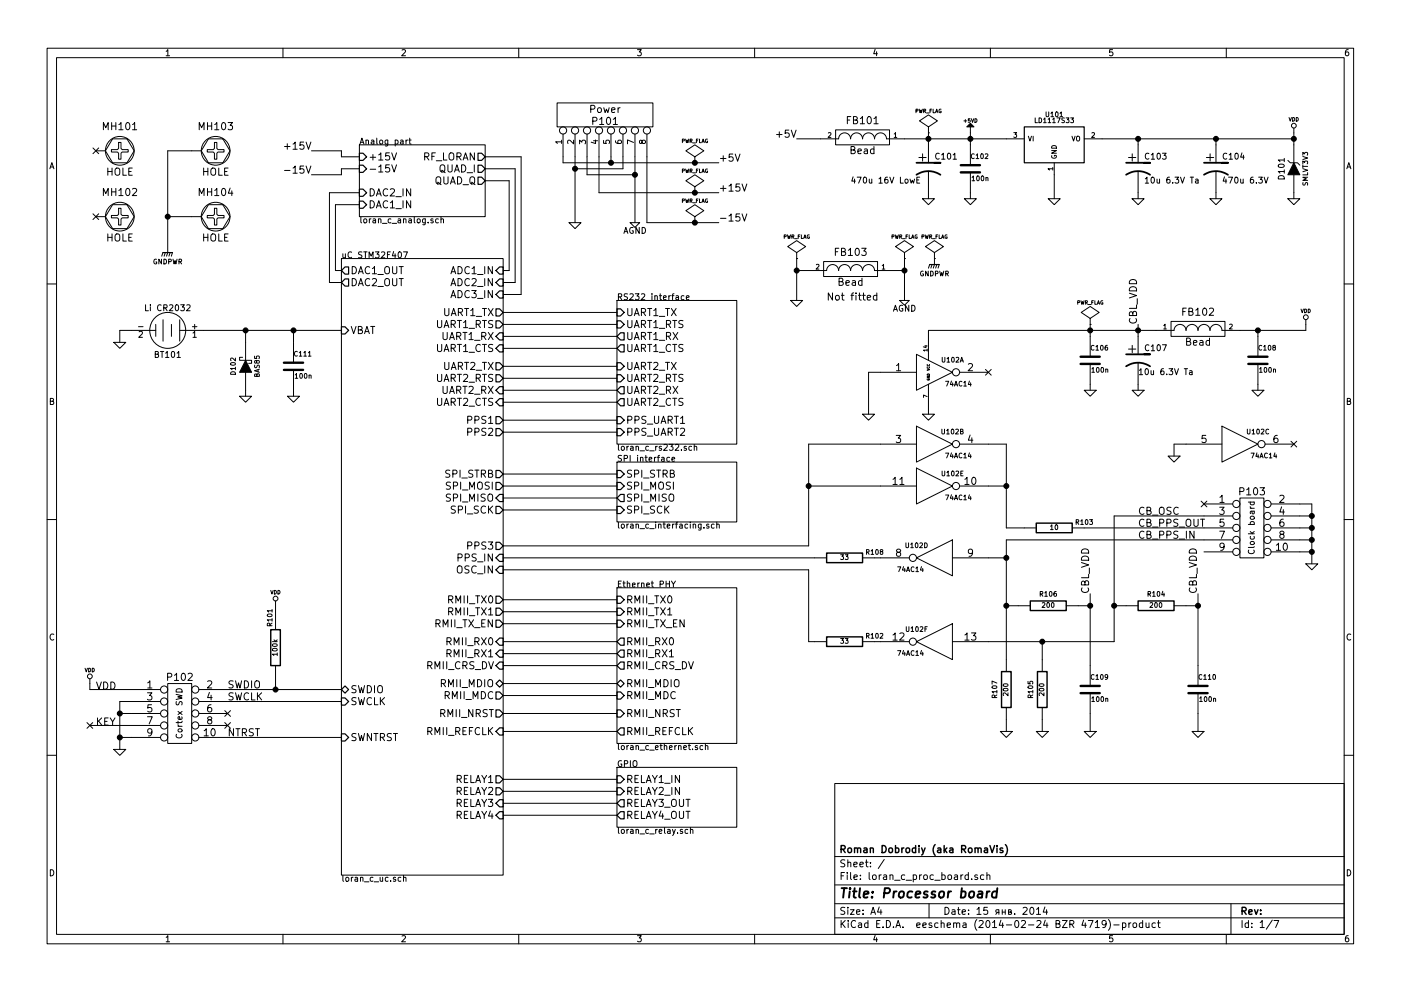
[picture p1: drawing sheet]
EESchema Schematic File Version 2
LIBS:74xx_seppower
LIBS:power
LIBS:device
LIBS:transistors
LIBS:conn
LIBS:linear
LIBS:regul
LIBS:cmos4000
LIBS:adc-dac
LIBS:memory
LIBS:xilinx
LIBS:special
LIBS:microcontrollers
LIBS:dsp
LIBS:microchip
LIBS:analog_switches
LIBS:motorola
LIBS:texas
LIBS:intel
LIBS:audio
LIBS:interface
LIBS:digital-audio
LIBS:philips
LIBS:display
LIBS:cypress
LIBS:siliconi
LIBS:opto
LIBS:atmel
LIBS:contrib
LIBS:valves
LIBS:stm32
LIBS:lan8720
LIBS:hole
LIBS:ts8121
LIBS:74xgxx
LIBS:ac-dc
LIBS:brooktre
LIBS:cmos_ieee
LIBS:dc-dc
LIBS:elec-unifil
LIBS:ftdi
LIBS:gennum
LIBS:graphic
LIBS:hc11
LIBS:logo
LIBS:microchip1
LIBS:microchip_pic10mcu
LIBS:microchip_pic12mcu
LIBS:microchip_pic16mcu
LIBS:msp430
LIBS:nxp_armmcu
LIBS:powerint
LIBS:pspice
LIBS:references
LIBS:relays
LIBS:rfcom
LIBS:sensors
LIBS:stm8
LIBS:supertex
LIBS:transf
LIBS:video
LIBS:led_holder
LIBS:crystal_shielded
LIBS:conn_2s
LIBS:loran_c_proc_board-cache
EELAYER 24 0
EELAYER END
$Descr A4 11693 8268
encoding utf-8
Sheet 1 7
Title "Processor board"
Date "15 янв. 2014"
Rev ""
Comp "Roman Dobrodiy (aka RomaVis)"
Comment1 ""
Comment2 ""
Comment3 ""
Comment4 ""
$EndDescr
$Sheet
S 5150 4900 1000 1300
U 52DB7EB9
F0 "Ethernet PHY" 50
F1 "loran_c_ethernet.sch" 50
F2 "RMII_TX0" I L 5150 5000 60 
F3 "RMII_TX1" I L 5150 5100 60 
F4 "RMII_TX_EN" I L 5150 5200 60 
F5 "RMII_RX0" O L 5150 5350 60 
F6 "RMII_RX1" O L 5150 5450 60 
F7 "RMII_CRS_DV" O L 5150 5550 60 
F8 "RMII_MDIO" B L 5150 5700 60 
F9 "RMII_MDC" I L 5150 5800 60 
F10 "RMII_NRST" I L 5150 5950 60 
F11 "RMII_REFCLK" O L 5150 6100 60 
$EndSheet
$Sheet
S 5150 2500 1000 1200
U 52DB9C78
F0 "RS232 interface" 50
F1 "loran_c_rs232.sch" 50
F2 "UART1_TX" I L 5150 2600 60 
F3 "UART1_RTS" I L 5150 2700 60 
F4 "UART1_RX" O L 5150 2800 60 
F5 "UART1_CTS" O L 5150 2900 60 
F6 "PPS_UART1" I L 5150 3500 60 
F7 "PPS_UART2" I L 5150 3600 60 
F8 "UART2_TX" I L 5150 3050 60 
F9 "UART2_RTS" I L 5150 3150 60 
F10 "UART2_RX" O L 5150 3250 60 
F11 "UART2_CTS" O L 5150 3350 60 
$EndSheet
$Sheet
S 5150 3850 1000 500 
U 52DAFA41
F0 "SPI interface" 50
F1 "loran_c_interfacing.sch" 50
F2 "SPI_MOSI" I L 5150 4050 60 
F3 "SPI_STRB" I L 5150 3950 60 
F4 "SPI_SCK" I L 5150 4250 60 
F5 "SPI_MISO" O L 5150 4150 60 
$EndSheet
$Sheet
S 5150 6400 1000 500 
U 52DF2AF5
F0 "GPIO" 50
F1 "loran_c_relay.sch" 50
F2 "RELAY1_IN" I L 5150 6500 60 
F3 "RELAY2_IN" I L 5150 6600 60 
F4 "RELAY3_OUT" O L 5150 6700 60 
F5 "RELAY4_OUT" O L 5150 6800 60 
$EndSheet
$Sheet
S 3000 1200 1050 600 
U 52E30A6A
F0 "Analog part" 50
F1 "loran_c_analog.sch" 50
F2 "+15V" I L 3000 1300 60 
F3 "-15V" I L 3000 1400 60 
F4 "RF_LORAN" O R 4050 1300 60 
F5 "DAC1_IN" I L 3000 1700 60 
F6 "DAC2_IN" I L 3000 1600 60 
F7 "QUAD_I" O R 4050 1400 60 
F8 "QUAD_Q" O R 4050 1500 60 
$EndSheet
$Sheet
S 2850 2150 1350 5150
U 52D5DBDC
F0 "uC STM32F407" 50
F1 "loran_c_uc.sch" 50
F2 "OSC_IN" I R 4200 4750 60 
F3 "VBAT" I L 2850 2750 60 
F4 "DAC1_OUT" O L 2850 2250 60 
F5 "DAC2_OUT" O L 2850 2350 60 
F6 "ADC1_IN" I R 4200 2250 60 
F7 "ADC2_IN" I R 4200 2350 60 
F8 "RELAY1" O R 4200 6500 60 
F9 "RELAY2" O R 4200 6600 60 
F10 "RELAY3" I R 4200 6700 60 
F11 "RELAY4" I R 4200 6800 60 
F12 "SPI_STRB" O R 4200 3950 60 
F13 "SPI_MOSI" O R 4200 4050 60 
F14 "SPI_MISO" I R 4200 4150 60 
F15 "SPI_SCK" O R 4200 4250 60 
F16 "PPS1" O R 4200 3500 60 
F17 "PPS2" O R 4200 3600 60 
F18 "PPS3" O R 4200 4550 60 
F19 "UART2_CTS" I R 4200 3350 60 
F20 "UART2_RTS" O R 4200 3150 60 
F21 "UART2_RX" I R 4200 3250 60 
F22 "UART2_TX" O R 4200 3050 60 
F23 "RMII_TX0" O R 4200 5000 60 
F24 "RMII_TX1" O R 4200 5100 60 
F25 "RMII_TX_EN" O R 4200 5200 60 
F26 "RMII_RX0" I R 4200 5350 60 
F27 "RMII_RX1" I R 4200 5450 60 
F28 "RMII_CRS_DV" I R 4200 5550 60 
F29 "RMII_REFCLK" I R 4200 6100 60 
F30 "RMII_NRST" O R 4200 5950 60 
F31 "RMII_MDIO" B R 4200 5700 60 
F32 "RMII_MDC" O R 4200 5800 60 
F33 "UART1_TX" O R 4200 2600 60 
F34 "UART1_RX" I R 4200 2800 60 
F35 "UART1_CTS" I R 4200 2900 60 
F36 "UART1_RTS" O R 4200 2700 60 
F37 "SWCLK" I L 2850 5850 60 
F38 "SWDIO" B L 2850 5750 60 
F39 "SWNTRST" I L 2850 6150 60 
F40 "ADC3_IN" I R 4200 2450 60 
F41 "PPS_IN" I R 4200 4650 60 
$EndSheet
$Comp
L CONN_5X2 P103
U 1 1
P 10450 4400
F 0 "P103" H 10450 4700 60  0000 C CNN
F 1 "Clock board" V 10450 4400 50  0000 C CNN
F 2 "w_conn_strip:vasch_strip_5x2" H 10450 4400 60  0001 C CNN
F 3 "" H 10450 4400 60  0000 C CNN
	1    10450 4400
	1    0    0    -1  
$EndComp
$Comp
L GND #PWR01
U 1 1
P 10950 4700
F 0 "#PWR01" H 10950 4700 30  0001 C CNN
F 1 "GND" H 10950 4630 30  0001 C CNN
F 2 "" H 10950 4700 60  0000 C CNN
F 3 "" H 10950 4700 60  0000 C CNN
	1    10950 4700
	1    0    0    -1  
$EndComp
NoConn ~ 10050 4200
Text Label 9500 4300 0    60   ~ 0
CB_OSC
Text Label 9500 4500 0    60   ~ 0
CB_PPS_IN
Text Label 9500 4400 0    60   ~ 0
CB_PPS_OUT
$Comp
L R R106
U 1 1
P 8750 5050
F 0 "R106" V 8850 5050 40  0000 C CNN
F 1 "200" V 8757 5051 40  0000 C CNN
F 2 "w_smd_resistors:r_1206" V 8680 5050 30  0001 C CNN
F 3 "" H 8750 5050 30  0000 C CNN
	1    8750 5050
	0    -1   -1   0   
$EndComp
$Comp
L R R107
U 1 1
P 8400 5750
F 0 "R107" V 8500 5750 40  0000 C CNN
F 1 "200" V 8407 5751 40  0000 C CNN
F 2 "w_smd_resistors:r_1206" V 8330 5750 30  0001 C CNN
F 3 "" H 8400 5750 30  0000 C CNN
	1    8400 5750
	-1   0    0    1   
$EndComp
$Comp
L C C108
U 1 1
P 10500 3000
F 0 "C108" H 10500 3100 40  0000 L CNN
F 1 "100n" H 10506 2915 40  0000 L CNN
F 2 "w_smd_capacitors:c_1206" H 10538 2850 30  0001 C CNN
F 3 "" H 10500 3000 60  0000 C CNN
	1    10500 3000
	1    0    0    -1  
$EndComp
$Comp
L R R103
U 1 1
P 8800 4400
F 0 "R103" V 8850 4150 40  0000 C CNN
F 1 "10" V 8807 4401 40  0000 C CNN
F 2 "w_smd_resistors:r_1206" V 8730 4400 30  0001 C CNN
F 3 "" H 8800 4400 30  0000 C CNN
	1    8800 4400
	0    -1   -1   0   
$EndComp
$Comp
L R R104
U 1 1
P 9650 5050
F 0 "R104" V 9750 5050 40  0000 C CNN
F 1 "200" V 9657 5051 40  0000 C CNN
F 2 "w_smd_resistors:r_1206" V 9580 5050 30  0001 C CNN
F 3 "" H 9650 5050 30  0000 C CNN
	1    9650 5050
	0    -1   -1   0   
$EndComp
$Comp
L R R105
U 1 1
P 8700 5750
F 0 "R105" V 8800 5750 40  0000 C CNN
F 1 "200" V 8707 5751 40  0000 C CNN
F 2 "w_smd_resistors:r_1206" V 8630 5750 30  0001 C CNN
F 3 "" H 8700 5750 30  0000 C CNN
	1    8700 5750
	-1   0    0    1   
$EndComp
$Comp
L 74HC14 U102
U 1 1
P 7800 3100
F 0 "U102" H 7950 3200 40  0000 C CNN
F 1 "74AC14" H 8000 3000 40  0000 C CNN
F 2 "w_smd_dil:so-14" H 7800 3100 60  0001 C CNN
F 3 "" H 7800 3100 60  0000 C CNN
	1    7800 3100
	1    0    0    -1  
$EndComp
$Comp
L 74HC14 U102
U 6 1
P 7800 5350
F 0 "U102" H 7950 5450 40  0000 C CNN
F 1 "74AC14" H 8000 5250 40  0000 C CNN
F 2 "w_smd_dil:so-14" H 7800 5350 60  0001 C CNN
F 3 "" H 7800 5350 60  0000 C CNN
	6    7800 5350
	-1   0    0    -1  
$EndComp
$Comp
L GND #PWR02
U 1 1
P 7750 3450
F 0 "#PWR02" H 7750 3450 30  0001 C CNN
F 1 "GND" H 7750 3380 30  0001 C CNN
F 2 "" H 7750 3450 60  0000 C CNN
F 3 "" H 7750 3450 60  0000 C CNN
	1    7750 3450
	1    0    0    -1  
$EndComp
$Comp
L 74HC14 U102
U 2 1
P 7800 3700
F 0 "U102" H 7950 3800 40  0000 C CNN
F 1 "74AC14" H 8000 3600 40  0000 C CNN
F 2 "w_smd_dil:so-14" H 7800 3700 60  0001 C CNN
F 3 "" H 7800 3700 60  0000 C CNN
	2    7800 3700
	1    0    0    -1  
$EndComp
$Comp
L 74HC14 U102
U 5 1
P 7800 4050
F 0 "U102" H 7950 4150 40  0000 C CNN
F 1 "74AC14" H 8000 3950 40  0000 C CNN
F 2 "w_smd_dil:so-14" H 7800 4050 60  0001 C CNN
F 3 "" H 7800 4050 60  0000 C CNN
	5    7800 4050
	1    0    0    -1  
$EndComp
$Comp
L 74HC14 U102
U 3 1
P 10350 3700
F 0 "U102" H 10500 3800 40  0000 C CNN
F 1 "74AC14" H 10550 3600 40  0000 C CNN
F 2 "w_smd_dil:so-14" H 10350 3700 60  0001 C CNN
F 3 "" H 10350 3700 60  0000 C CNN
	3    10350 3700
	1    0    0    -1  
$EndComp
$Comp
L 74HC14 U102
U 4 1
P 7800 4650
F 0 "U102" H 7950 4750 40  0000 C CNN
F 1 "74AC14" H 8000 4550 40  0000 C CNN
F 2 "w_smd_dil:so-14" H 7800 4650 60  0001 C CNN
F 3 "" H 7800 4650 60  0000 C CNN
	4    7800 4650
	-1   0    0    -1  
$EndComp
$Comp
L VDD #PWR03
U 1 1
P 10900 2700
F 0 "#PWR03" H 10900 2800 30  0001 C CNN
F 1 "VDD" H 10900 2810 30  0000 C CNN
F 2 "" H 10900 2700 60  0000 C CNN
F 3 "" H 10900 2700 60  0000 C CNN
	1    10900 2700
	-1   0    0    -1  
$EndComp
$Comp
L C C109
U 1 1
P 9100 5750
F 0 "C109" H 9100 5850 40  0000 L CNN
F 1 "100n" H 9106 5665 40  0000 L CNN
F 2 "w_smd_capacitors:c_1206" H 9138 5600 30  0001 C CNN
F 3 "" H 9100 5750 60  0000 C CNN
	1    9100 5750
	1    0    0    -1  
$EndComp
$Comp
L FILTER FB102
U 1 1
P 10000 2750
F 0 "FB102" H 10000 2900 60  0000 C CNN
F 1 "Bead" H 10000 2650 60  0000 C CNN
F 2 "w_pth_resistors:rc07_vert" H 10000 2750 60  0001 C CNN
F 3 "" H 10000 2750 60  0000 C CNN
	1    10000 2750
	1    0    0    -1  
$EndComp
$Comp
L C C106
U 1 1
P 9100 3000
F 0 "C106" H 9100 3100 40  0000 L CNN
F 1 "100n" H 9106 2915 40  0000 L CNN
F 2 "w_smd_capacitors:c_1206" H 9138 2850 30  0001 C CNN
F 3 "" H 9100 3000 60  0000 C CNN
	1    9100 3000
	1    0    0    -1  
$EndComp
$Comp
L GND #PWR04
U 1 1
P 9500 3250
F 0 "#PWR04" H 9500 3250 30  0001 C CNN
F 1 "GND" H 9500 3180 30  0001 C CNN
F 2 "" H 9500 3250 60  0000 C CNN
F 3 "" H 9500 3250 60  0000 C CNN
	1    9500 3250
	-1   0    0    -1  
$EndComp
$Comp
L CP1 C107
U 1 1
P 9500 3000
F 0 "C107" H 9550 3100 50  0000 L CNN
F 1 "10u 6.3V Ta" H 9500 2900 50  0000 L CNN
F 2 "w_smd_capacitors:c_tant_B" H 9500 3000 60  0001 C CNN
F 3 "" H 9500 3000 60  0000 C CNN
	1    9500 3000
	1    0    0    -1  
$EndComp
$Comp
L GND #PWR05
U 1 1
P 9100 3250
F 0 "#PWR05" H 9100 3250 30  0001 C CNN
F 1 "GND" H 9100 3180 30  0001 C CNN
F 2 "" H 9100 3250 60  0000 C CNN
F 3 "" H 9100 3250 60  0000 C CNN
	1    9100 3250
	-1   0    0    -1  
$EndComp
$Comp
L GND #PWR06
U 1 1
P 10500 3250
F 0 "#PWR06" H 10500 3250 30  0001 C CNN
F 1 "GND" H 10500 3180 30  0001 C CNN
F 2 "" H 10500 3250 60  0000 C CNN
F 3 "" H 10500 3250 60  0000 C CNN
	1    10500 3250
	-1   0    0    -1  
$EndComp
$Comp
L CONN_5X2 P102
U 1 1
P 1500 5950
F 0 "P102" H 1500 6250 60  0000 C CNN
F 1 "Cortex SWD" V 1500 5950 50  0000 C CNN
F 2 "w_conn_strip:vasch_strip_5x2" H 1500 5950 60  0001 C CNN
F 3 "" H 1500 5950 60  0000 C CNN
	1    1500 5950
	1    0    0    -1  
$EndComp
$Comp
L GND #PWR07
U 1 1
P 1000 6250
F 0 "#PWR07" H 1000 6250 30  0001 C CNN
F 1 "GND" H 1000 6180 30  0001 C CNN
F 2 "" H 1000 6250 60  0000 C CNN
F 3 "" H 1000 6250 60  0000 C CNN
	1    1000 6250
	1    0    0    -1  
$EndComp
NoConn ~ 750  6050
Text Notes 800  6050 0    60   ~ 0
KEY
Text Notes 800  5750 0    60   ~ 0
VDD
NoConn ~ 1900 5950
NoConn ~ 1900 6050
$Comp
L VDD #PWR08
U 1 1
P 750 5700
F 0 "#PWR08" H 750 5800 30  0001 C CNN
F 1 "VDD" H 750 5810 30  0000 C CNN
F 2 "" H 750 5700 60  0000 C CNN
F 3 "" H 750 5700 60  0000 C CNN
	1    750  5700
	1    0    0    -1  
$EndComp
Text Label 1900 5750 0    60   ~ 0
SWDIO
Text Label 1900 5850 0    60   ~ 0
SWCLK
Text Label 1900 6150 0    60   ~ 0
NTRST
$Comp
L NCP1117ST33T3G U101
U 1 1
P 8800 1200
F 0 "U101" H 8800 1450 40  0000 C CNN
F 1 "LD1117S33" H 8800 1400 40  0000 C CNN
F 2 "Transistors_TO-220:TO-220_Neutral123_Vertical" H 8800 1200 60  0001 C CNN
F 3 "" H 8800 1200 60  0000 C CNN
	1    8800 1200
	1    0    0    -1  
$EndComp
$Comp
L GND #PWR09
U 1 1
P 8800 1650
F 0 "#PWR09" H 8800 1650 30  0001 C CNN
F 1 "GND" H 8800 1580 30  0001 C CNN
F 2 "" H 8800 1650 60  0000 C CNN
F 3 "" H 8800 1650 60  0000 C CNN
	1    8800 1650
	1    0    0    -1  
$EndComp
$Comp
L GND #PWR010
U 1 1
P 4800 1850
F 0 "#PWR010" H 4800 1850 30  0001 C CNN
F 1 "GND" H 4800 1780 30  0001 C CNN
F 2 "" H 4800 1850 60  0000 C CNN
F 3 "" H 4800 1850 60  0000 C CNN
	1    4800 1850
	1    0    0    -1  
$EndComp
$Comp
L AGND #PWR011
U 1 1
P 5300 1850
F 0 "#PWR011" H 5300 1850 40  0001 C CNN
F 1 "AGND" H 5300 1780 50  0000 C CNN
F 2 "" H 5300 1850 60  0000 C CNN
F 3 "" H 5300 1850 60  0000 C CNN
	1    5300 1850
	1    0    0    -1  
$EndComp
Text Label 6000 1850 0    60   ~ 0
-15V
Text Label 6000 1600 0    60   ~ 0
+15V
$Comp
L PWR_FLAG #FLG012
U 1 1
P 5800 1600
F 0 "#FLG012" H 5800 1695 30  0001 C CNN
F 1 "PWR_FLAG" H 5800 1780 30  0000 C CNN
F 2 "" H 5800 1600 60  0000 C CNN
F 3 "" H 5800 1600 60  0000 C CNN
	1    5800 1600
	1    0    0    -1  
$EndComp
$Comp
L PWR_FLAG #FLG013
U 1 1
P 5800 1850
F 0 "#FLG013" H 5800 1945 30  0001 C CNN
F 1 "PWR_FLAG" H 5800 2030 30  0000 C CNN
F 2 "" H 5800 1850 60  0000 C CNN
F 3 "" H 5800 1850 60  0000 C CNN
	1    5800 1850
	1    0    0    -1  
$EndComp
$Comp
L +5VD #PWR014
U 1 1
P 8100 1100
F 0 "#PWR014" H 8100 1050 20  0001 C CNN
F 1 "+5VD" H 8100 1200 30  0000 C CNN
F 2 "" H 8100 1100 60  0000 C CNN
F 3 "" H 8100 1100 60  0000 C CNN
	1    8100 1100
	1    0    0    -1  
$EndComp
Text Label 6000 1350 0    60   ~ 0
+5V
$Comp
L PWR_FLAG #FLG015
U 1 1
P 5800 1350
F 0 "#FLG015" H 5800 1445 30  0001 C CNN
F 1 "PWR_FLAG" H 5800 1530 30  0000 C CNN
F 2 "" H 5800 1350 60  0000 C CNN
F 3 "" H 5800 1350 60  0000 C CNN
	1    5800 1350
	1    0    0    -1  
$EndComp
$Comp
L FILTER FB101
U 1 1
P 7200 1150
F 0 "FB101" H 7200 1300 60  0000 C CNN
F 1 "Bead" H 7200 1050 60  0000 C CNN
F 2 "w_pth_resistors:RC07" H 7200 1150 60  0001 C CNN
F 3 "" H 7200 1150 60  0000 C CNN
	1    7200 1150
	-1   0    0    -1  
$EndComp
$Comp
L C C102
U 1 1
P 8100 1400
F 0 "C102" H 8100 1500 40  0000 L CNN
F 1 "100n" H 8106 1315 40  0000 L CNN
F 2 "w_smd_capacitors:c_1206" H 8138 1250 30  0001 C CNN
F 3 "" H 8100 1400 60  0000 C CNN
	1    8100 1400
	1    0    0    -1  
$EndComp
$Comp
L CP1 C101
U 1 1
P 7750 1400
F 0 "C101" H 7800 1500 50  0000 L CNN
F 1 "470u 16V LowE" H 7100 1300 50  0000 L CNN
F 2 "w_pth_capacitors:CP_10x12.5mm" H 7750 1400 60  0001 C CNN
F 3 "" H 7750 1400 60  0000 C CNN
	1    7750 1400
	1    0    0    -1  
$EndComp
$Comp
L GND #PWR016
U 1 1
P 7750 1650
F 0 "#PWR016" H 7750 1650 30  0001 C CNN
F 1 "GND" H 7750 1580 30  0001 C CNN
F 2 "" H 7750 1650 60  0000 C CNN
F 3 "" H 7750 1650 60  0000 C CNN
	1    7750 1650
	1    0    0    -1  
$EndComp
$Comp
L GND #PWR017
U 1 1
P 8100 1650
F 0 "#PWR017" H 8100 1650 30  0001 C CNN
F 1 "GND" H 8100 1580 30  0001 C CNN
F 2 "" H 8100 1650 60  0000 C CNN
F 3 "" H 8100 1650 60  0000 C CNN
	1    8100 1650
	1    0    0    -1  
$EndComp
$Comp
L PWR_FLAG #FLG018
U 1 1
P 7750 1100
F 0 "#FLG018" H 7750 1195 30  0001 C CNN
F 1 "PWR_FLAG" H 7750 1280 30  0000 C CNN
F 2 "" H 7750 1100 60  0000 C CNN
F 3 "" H 7750 1100 60  0000 C CNN
	1    7750 1100
	1    0    0    -1  
$EndComp
Text Label 6650 1150 2    60   ~ 0
+5V
$Comp
L CP1 C103
U 1 1
P 9500 1400
F 0 "C103" H 9550 1500 50  0000 L CNN
F 1 "10u 6.3V Ta" H 9550 1300 50  0000 L CNN
F 2 "w_smd_capacitors:c_tant_B" H 9500 1400 60  0001 C CNN
F 3 "" H 9500 1400 60  0000 C CNN
	1    9500 1400
	1    0    0    -1  
$EndComp
$Comp
L ZENER D101
U 1 1
P 10800 1400
F 0 "D101" H 10800 1500 50  0000 C CNN
F 1 "SMLVT3V3" H 10800 1300 40  0000 C CNN
F 2 "w_smd_diode:do214aa" H 10800 1400 60  0001 C CNN
F 3 "" H 10800 1400 60  0000 C CNN
	1    10800 1400
	0    -1   -1   0   
$EndComp
$Comp
L GND #PWR019
U 1 1
P 9500 1650
F 0 "#PWR019" H 9500 1650 30  0001 C CNN
F 1 "GND" H 9500 1580 30  0001 C CNN
F 2 "" H 9500 1650 60  0000 C CNN
F 3 "" H 9500 1650 60  0000 C CNN
	1    9500 1650
	1    0    0    -1  
$EndComp
$Comp
L GND #PWR020
U 1 1
P 10800 1650
F 0 "#PWR020" H 10800 1650 30  0001 C CNN
F 1 "GND" H 10800 1580 30  0001 C CNN
F 2 "" H 10800 1650 60  0000 C CNN
F 3 "" H 10800 1650 60  0000 C CNN
	1    10800 1650
	1    0    0    -1  
$EndComp
$Comp
L VDD #PWR021
U 1 1
P 10800 1100
F 0 "#PWR021" H 10800 1200 30  0001 C CNN
F 1 "VDD" H 10800 1210 30  0000 C CNN
F 2 "" H 10800 1100 60  0000 C CNN
F 3 "" H 10800 1100 60  0000 C CNN
	1    10800 1100
	1    0    0    -1  
$EndComp
$Comp
L CP1 C104
U 1 1
P 10150 1400
F 0 "C104" H 10200 1500 50  0000 L CNN
F 1 "470u 6.3V" H 10200 1300 50  0000 L CNN
F 2 "w_pth_capacitors:CP_6.3x11mm" H 10150 1400 60  0001 C CNN
F 3 "" H 10150 1400 60  0000 C CNN
	1    10150 1400
	1    0    0    -1  
$EndComp
$Comp
L GND #PWR022
U 1 1
P 10150 1650
F 0 "#PWR022" H 10150 1650 30  0001 C CNN
F 1 "GND" H 10150 1580 30  0001 C CNN
F 2 "" H 10150 1650 60  0000 C CNN
F 3 "" H 10150 1650 60  0000 C CNN
	1    10150 1650
	1    0    0    -1  
$EndComp
$Comp
L BATTERY BT101
U 1 1
P 1400 2750
F 0 "BT101" H 1400 2950 50  0000 C CNN
F 1 "Li CR2032" H 1400 2560 50  0000 C CNN
F 2 "battery-hold:bh840" H 1400 2750 60  0001 C CNN
F 3 "" H 1400 2750 60  0000 C CNN
	1    1400 2750
	-1   0    0    1   
$EndComp
$Comp
L GND #PWR023
U 1 1
P 1000 2850
F 0 "#PWR023" H 1000 2850 30  0001 C CNN
F 1 "GND" H 1000 2780 30  0001 C CNN
F 2 "" H 1000 2850 60  0000 C CNN
F 3 "" H 1000 2850 60  0000 C CNN
	1    1000 2850
	1    0    0    -1  
$EndComp
Text Label 2600 1250 2    60   ~ 0
+15V
Text Label 2600 1450 2    60   ~ 0
-15V
$Comp
L R R102
U 1 1
P 7050 5350
F 0 "R102" V 7100 5100 40  0000 C CNN
F 1 "33" V 7057 5351 40  0000 C CNN
F 2 "w_smd_resistors:r_1206" V 6980 5350 30  0001 C CNN
F 3 "" H 7050 5350 30  0000 C CNN
	1    7050 5350
	0    -1   -1   0   
$EndComp
$Comp
L R R101
U 1 1
P 2300 5400
F 0 "R101" V 2350 5150 40  0000 C CNN
F 1 "100k" V 2307 5401 40  0000 C CNN
F 2 "w_smd_resistors:r_1206" V 2230 5400 30  0001 C CNN
F 3 "" H 2300 5400 30  0000 C CNN
	1    2300 5400
	-1   0    0    1   
$EndComp
$Comp
L VDD #PWR024
U 1 1
P 2300 5050
F 0 "#PWR024" H 2300 5150 30  0001 C CNN
F 1 "VDD" H 2300 5160 30  0000 C CNN
F 2 "" H 2300 5050 60  0000 C CNN
F 3 "" H 2300 5050 60  0000 C CNN
	1    2300 5050
	-1   0    0    -1  
$EndComp
$Comp
L PWR_FLAG #FLG025
U 1 1
P 9100 2700
F 0 "#FLG025" H 9100 2795 30  0001 C CNN
F 1 "PWR_FLAG" H 9100 2880 30  0000 C CNN
F 2 "" H 9100 2700 60  0000 C CNN
F 3 "" H 9100 2700 60  0000 C CNN
	1    9100 2700
	1    0    0    -1  
$EndComp
$Comp
L GND #PWR026
U 1 1
P 6650 2500
F 0 "#PWR026" H 6650 2500 30  0001 C CNN
F 1 "GND" H 6650 2430 30  0001 C CNN
F 2 "" H 6650 2500 60  0000 C CNN
F 3 "" H 6650 2500 60  0000 C CNN
	1    6650 2500
	1    0    0    -1  
$EndComp
$Comp
L AGND #PWR027
U 1 1
P 7550 2500
F 0 "#PWR027" H 7550 2500 40  0001 C CNN
F 1 "AGND" H 7550 2430 50  0000 C CNN
F 2 "" H 7550 2500 60  0000 C CNN
F 3 "" H 7550 2500 60  0000 C CNN
	1    7550 2500
	1    0    0    -1  
$EndComp
$Comp
L PWR_FLAG #FLG028
U 1 1
P 6650 2150
F 0 "#FLG028" H 6650 2245 30  0001 C CNN
F 1 "PWR_FLAG" H 6650 2330 30  0000 C CNN
F 2 "" H 6650 2150 60  0000 C CNN
F 3 "" H 6650 2150 60  0000 C CNN
	1    6650 2150
	1    0    0    -1  
$EndComp
$Comp
L PWR_FLAG #FLG029
U 1 1
P 7550 2150
F 0 "#FLG029" H 7550 2245 30  0001 C CNN
F 1 "PWR_FLAG" H 7550 2330 30  0000 C CNN
F 2 "" H 7550 2150 60  0000 C CNN
F 3 "" H 7550 2150 60  0000 C CNN
	1    7550 2150
	1    0    0    -1  
$EndComp
$Comp
L GNDPWR #PWR030
U 1 1
P 7800 2200
F 0 "#PWR030" H 7800 2250 40  0001 C CNN
F 1 "GNDPWR" H 7800 2120 40  0000 C CNN
F 2 "" H 7800 2200 60  0000 C CNN
F 3 "" H 7800 2200 60  0000 C CNN
	1    7800 2200
	1    0    0    -1  
$EndComp
$Comp
L PWR_FLAG #FLG031
U 1 1
P 7800 2150
F 0 "#FLG031" H 7800 2245 30  0001 C CNN
F 1 "PWR_FLAG" H 7800 2330 30  0000 C CNN
F 2 "" H 7800 2150 60  0000 C CNN
F 3 "" H 7800 2150 60  0000 C CNN
	1    7800 2150
	1    0    0    -1  
$EndComp
$Comp
L DIODESCH D102
U 1 1
P 2050 3050
F 0 "D102" H 2050 3150 40  0000 C CNN
F 1 "BAS85" H 2050 2950 40  0000 C CNN
F 2 "w_smd_diode:sod80c" H 2050 3050 60  0001 C CNN
F 3 "" H 2050 3050 60  0000 C CNN
	1    2050 3050
	0    -1   -1   0   
$EndComp
$Comp
L GND #PWR032
U 1 1
P 2050 3300
F 0 "#PWR032" H 2050 3300 30  0001 C CNN
F 1 "GND" H 2050 3230 30  0001 C CNN
F 2 "" H 2050 3300 60  0000 C CNN
F 3 "" H 2050 3300 60  0000 C CNN
	1    2050 3300
	1    0    0    -1  
$EndComp
$Comp
L FILTER FB103
U 1 1
P 7100 2250
F 0 "FB103" H 7100 2400 60  0000 C CNN
F 1 "Bead" H 7100 2150 60  0000 C CNN
F 2 "SMD_Packages:SM1812E" H 7100 2250 60  0001 C CNN
F 3 "" H 7100 2250 60  0000 C CNN
	1    7100 2250
	-1   0    0    -1  
$EndComp
Text Notes 6900 2500 0    60   ~ 0
Not fitted
$Comp
L CONN_8 P101
U 1 1
P 5050 950
F 0 "P101" V 5000 950 60  0000 C CNN
F 1 "Power" V 5100 950 60  0000 C CNN
F 2 "connect-minifit:minifit-8" H 5050 950 60  0001 C CNN
F 3 "" H 5050 950 60  0000 C CNN
	1    5050 950 
	0    -1   -1   0   
$EndComp
$Comp
L HOLE MH104
U 1 1
P 1800 1800
F 0 "MH104" H 1800 2000 60  0000 C CNN
F 1 "HOLE" H 1800 1620 60  0000 C CNN
F 2 "holes:Hole_3-5mm" H 1800 1800 60  0001 C CNN
F 3 "" H 1800 1800 60  0000 C CNN
	1    1800 1800
	1    0    0    -1  
$EndComp
$Comp
L HOLE MH103
U 1 1
P 1800 1250
F 0 "MH103" H 1800 1450 60  0000 C CNN
F 1 "HOLE" H 1800 1070 60  0000 C CNN
F 2 "holes:Hole_3-5mm" H 1800 1250 60  0001 C CNN
F 3 "" H 1800 1250 60  0000 C CNN
	1    1800 1250
	1    0    0    -1  
$EndComp
$Comp
L HOLE MH101
U 1 1
P 1000 1250
F 0 "MH101" H 1000 1450 60  0000 C CNN
F 1 "HOLE" H 1000 1070 60  0000 C CNN
F 2 "holes:Hole_3-5mm" H 1000 1250 60  0001 C CNN
F 3 "" H 1000 1250 60  0000 C CNN
	1    1000 1250
	1    0    0    -1  
$EndComp
$Comp
L HOLE MH102
U 1 1
P 1000 1800
F 0 "MH102" H 1000 2000 60  0000 C CNN
F 1 "HOLE" H 1000 1620 60  0000 C CNN
F 2 "holes:Hole_3-5mm" H 1000 1800 60  0001 C CNN
F 3 "" H 1000 1800 60  0000 C CNN
	1    1000 1800
	1    0    0    -1  
$EndComp
$Comp
L GNDPWR #PWR033
U 1 1
P 1400 2100
F 0 "#PWR033" H 1400 2150 40  0001 C CNN
F 1 "GNDPWR" H 1400 2020 40  0000 C CNN
F 2 "" H 1400 2100 60  0000 C CNN
F 3 "" H 1400 2100 60  0000 C CNN
	1    1400 2100
	1    0    0    -1  
$EndComp
Wire Wire Line
	10950 4600 10850 4600
Connection ~ 10950 4600
Wire Wire Line
	10950 4500 10850 4500
Connection ~ 10950 4500
Wire Wire Line
	10950 4400 10850 4400
Connection ~ 10950 4400
Wire Wire Line
	10850 4300 10950 4300
Connection ~ 10950 4300
Wire Wire Line
	10850 4200 10950 4200
Wire Wire Line
	9050 4400 10050 4400
Wire Wire Line
	7750 3400 7750 3450
Wire Wire Line
	8400 4400 8550 4400
Wire Wire Line
	7750 2750 7750 2800
Wire Wire Line
	9500 2700 9500 2800
Wire Wire Line
	9500 3200 9500 3250
Wire Wire Line
	9100 3200 9100 3250
Wire Wire Line
	9100 2700 9100 2800
Connection ~ 9500 2750
Connection ~ 9100 2750
Wire Wire Line
	10500 2750 10500 2800
Connection ~ 10500 2750
Wire Wire Line
	10500 3200 10500 3250
Wire Wire Line
	10950 4200 10950 4700
Wire Wire Line
	1100 5850 1000 5850
Wire Wire Line
	1000 5850 1000 6250
Wire Wire Line
	1100 5950 1000 5950
Connection ~ 1000 5950
Wire Wire Line
	1100 6150 1000 6150
Connection ~ 1000 6150
Wire Wire Line
	1100 6050 750  6050
Wire Wire Line
	1100 5750 750  5750
Wire Wire Line
	750  5750 750  5700
Wire Wire Line
	8800 1450 8800 1650
Wire Wire Line
	6650 1150 6850 1150
Wire Wire Line
	7550 1150 8400 1150
Wire Wire Line
	7750 1100 7750 1200
Wire Wire Line
	8100 1100 8100 1200
Connection ~ 7750 1150
Wire Wire Line
	7750 1600 7750 1650
Wire Wire Line
	8100 1600 8100 1650
Connection ~ 8100 1150
Wire Wire Line
	9200 1150 10800 1150
Wire Wire Line
	10800 1100 10800 1200
Connection ~ 9500 1150
Wire Wire Line
	9500 1600 9500 1650
Wire Wire Line
	10800 1600 10800 1650
Connection ~ 10800 1150
Wire Wire Line
	10150 1200 10150 1150
Connection ~ 10150 1150
Wire Wire Line
	10150 1600 10150 1650
Wire Wire Line
	1000 2750 1100 2750
Wire Wire Line
	3000 1300 2850 1300
Wire Wire Line
	2850 1300 2850 1250
Wire Wire Line
	2850 1250 2600 1250
Wire Wire Line
	3000 1400 2850 1400
Wire Wire Line
	2850 1400 2850 1450
Wire Wire Line
	2850 1450 2600 1450
Wire Wire Line
	3000 1700 2800 1700
Wire Wire Line
	2800 1700 2800 2250
Wire Wire Line
	2800 2250 2850 2250
Wire Wire Line
	2850 2350 2750 2350
Wire Wire Line
	2750 2350 2750 1600
Wire Wire Line
	2750 1600 3000 1600
Wire Wire Line
	4200 2250 4250 2250
Wire Wire Line
	4300 2350 4200 2350
Wire Wire Line
	9300 4300 10050 4300
Wire Wire Line
	1000 2750 1000 2850
Wire Wire Line
	2300 5650 2300 5750
Connection ~ 2300 5750
Wire Wire Line
	2300 5050 2300 5150
Wire Wire Line
	4200 5000 5150 5000
Wire Wire Line
	4200 5100 5150 5100
Wire Wire Line
	5150 5200 4200 5200
Wire Wire Line
	4200 5350 5150 5350
Wire Wire Line
	5150 5450 4200 5450
Wire Wire Line
	4200 5550 5150 5550
Wire Wire Line
	5150 5700 4200 5700
Wire Wire Line
	4200 5800 5150 5800
Wire Wire Line
	5150 5950 4200 5950
Wire Wire Line
	4200 6100 5150 6100
Wire Wire Line
	4200 6500 5150 6500
Wire Wire Line
	4200 6600 5150 6600
Wire Wire Line
	5150 6700 4200 6700
Wire Wire Line
	4200 6800 5150 6800
Wire Wire Line
	4200 3950 5150 3950
Wire Wire Line
	5150 4050 4200 4050
Wire Wire Line
	4200 4150 5150 4150
Wire Wire Line
	5150 4250 4200 4250
Wire Wire Line
	4200 2800 5150 2800
Wire Wire Line
	5150 2900 4200 2900
Wire Wire Line
	4200 3050 5150 3050
Wire Wire Line
	5150 3150 4200 3150
Wire Wire Line
	4200 3250 5150 3250
Wire Wire Line
	5150 3350 4200 3350
Wire Wire Line
	4200 3500 5150 3500
Wire Wire Line
	5150 3600 4200 3600
Wire Wire Line
	1900 5750 2850 5750
Wire Wire Line
	2850 5850 1900 5850
Wire Wire Line
	1900 6150 2850 6150
Wire Wire Line
	1700 2750 2850 2750
Wire Wire Line
	9500 1150 9500 1200
Wire Wire Line
	6650 2150 6650 2500
Wire Wire Line
	7550 2150 7550 2500
Wire Wire Line
	7800 2150 7800 2200
Wire Wire Line
	2050 2850 2050 2750
Connection ~ 2050 2750
Wire Wire Line
	2050 3250 2050 3300
Wire Wire Line
	7450 2250 7550 2250
Connection ~ 7550 2250
Wire Wire Line
	6750 2250 6650 2250
Connection ~ 6650 2250
Wire Wire Line
	10900 2700 10900 2750
Wire Wire Line
	4700 1300 4700 1350
Wire Wire Line
	4700 1350 6000 1350
Wire Wire Line
	5100 1350 5100 1300
Wire Wire Line
	4800 1300 4800 1850
Wire Wire Line
	4800 1400 5200 1400
Wire Wire Line
	5200 1400 5200 1300
Wire Wire Line
	4900 1450 5300 1450
Wire Wire Line
	5300 1300 5300 1850
Connection ~ 5100 1350
Wire Wire Line
	5000 1600 6000 1600
Wire Wire Line
	5400 1300 5400 1850
Wire Wire Line
	5400 1850 6000 1850
Connection ~ 5800 1350
Connection ~ 5800 1600
Connection ~ 5800 1850
Connection ~ 4800 1400
Wire Wire Line
	5000 1300 5000 1600
Wire Wire Line
	4900 1300 4900 1450
Connection ~ 5300 1450
Wire Wire Line
	1600 1800 1400 1800
Wire Wire Line
	1400 1250 1400 2100
Wire Wire Line
	1600 1250 1400 1250
Connection ~ 1400 1800
Wire Wire Line
	6750 4550 4200 4550
NoConn ~ 800  1250
NoConn ~ 800  1800
Wire Wire Line
	5150 2700 4200 2700
Wire Wire Line
	4200 2600 5150 2600
Wire Wire Line
	4050 1500 4250 1500
Wire Wire Line
	4250 1500 4250 2250
Wire Wire Line
	4050 1400 4300 1400
Wire Wire Line
	4300 1400 4300 2350
Wire Wire Line
	4050 1300 4350 1300
Wire Wire Line
	4350 1300 4350 2450
Wire Wire Line
	4350 2450 4200 2450
$Comp
L C C111
U 1 1
P 2450 3050
F 0 "C111" H 2450 3150 40  0000 L CNN
F 1 "100n" H 2456 2965 40  0000 L CNN
F 2 "w_smd_capacitors:c_0805" H 2488 2900 30  0001 C CNN
F 3 "" H 2450 3050 60  0000 C CNN
	1    2450 3050
	1    0    0    -1  
$EndComp
Wire Wire Line
	2450 2750 2450 2850
Connection ~ 2450 2750
$Comp
L GND #PWR034
U 1 1
P 2450 3300
F 0 "#PWR034" H 2450 3300 30  0001 C CNN
F 1 "GND" H 2450 3230 30  0001 C CNN
F 2 "" H 2450 3300 60  0000 C CNN
F 3 "" H 2450 3300 60  0000 C CNN
	1    2450 3300
	1    0    0    -1  
$EndComp
Wire Wire Line
	2450 3250 2450 3300
$Comp
L C C110
U 1 1
P 10000 5750
F 0 "C110" H 10000 5850 40  0000 L CNN
F 1 "100n" H 10006 5665 40  0000 L CNN
F 2 "w_smd_capacitors:c_1206" H 10038 5600 30  0001 C CNN
F 3 "" H 10000 5750 60  0000 C CNN
	1    10000 5750
	1    0    0    -1  
$EndComp
NoConn ~ 10800 3700
NoConn ~ 8250 3100
Wire Wire Line
	7350 5350 7300 5350
Wire Wire Line
	6800 5350 6750 5350
Wire Wire Line
	6750 5350 6750 4750
Wire Wire Line
	6750 4750 4200 4750
Wire Wire Line
	9300 5350 8250 5350
Wire Wire Line
	9300 4300 9300 5350
$Comp
L GND #PWR035
U 1 1
P 8400 6100
F 0 "#PWR035" H 8400 6100 30  0001 C CNN
F 1 "GND" H 8400 6030 30  0001 C CNN
F 2 "" H 8400 6100 60  0000 C CNN
F 3 "" H 8400 6100 60  0000 C CNN
	1    8400 6100
	-1   0    0    -1  
$EndComp
Wire Wire Line
	8400 3700 8400 4400
Wire Wire Line
	8400 3700 8250 3700
Wire Wire Line
	8250 4050 8400 4050
Connection ~ 8400 4050
Wire Wire Line
	7350 3700 6750 3700
Wire Wire Line
	6750 3700 6750 4550
Wire Wire Line
	7350 4050 6750 4050
Connection ~ 6750 4050
Wire Wire Line
	10050 4500 8400 4500
Wire Wire Line
	8400 4500 8400 5500
Wire Wire Line
	8400 4650 8250 4650
Connection ~ 8400 4650
Wire Wire Line
	8700 5500 8700 5350
Connection ~ 8700 5350
$Comp
L GND #PWR036
U 1 1
P 8700 6100
F 0 "#PWR036" H 8700 6100 30  0001 C CNN
F 1 "GND" H 8700 6030 30  0001 C CNN
F 2 "" H 8700 6100 60  0000 C CNN
F 3 "" H 8700 6100 60  0000 C CNN
	1    8700 6100
	-1   0    0    -1  
$EndComp
Wire Wire Line
	8700 6000 8700 6100
Wire Wire Line
	8400 6000 8400 6100
Wire Wire Line
	10000 4950 10000 5550
Wire Wire Line
	10000 5050 9900 5050
Wire Wire Line
	9100 4950 9100 5550
Wire Wire Line
	9100 5050 9000 5050
Wire Wire Line
	9400 5050 9300 5050
Connection ~ 9300 5050
Wire Wire Line
	8500 5050 8400 5050
Connection ~ 8400 5050
$Comp
L R R108
U 1 1
P 7050 4650
F 0 "R108" V 7100 4400 40  0000 C CNN
F 1 "33" V 7057 4651 40  0000 C CNN
F 2 "w_smd_resistors:r_1206" V 6980 4650 30  0001 C CNN
F 3 "" H 7050 4650 30  0000 C CNN
	1    7050 4650
	0    -1   -1   0   
$EndComp
Wire Wire Line
	7350 4650 7300 4650
Wire Wire Line
	6800 4650 4200 4650
Text Label 9500 2700 1    60   ~ 0
CBL_VDD
Text Label 9100 4950 1    60   ~ 0
CBL_VDD
Text Label 10000 4950 1    60   ~ 0
CBL_VDD
Wire Wire Line
	7250 3100 7350 3100
Wire Wire Line
	9900 3700 9800 3700
Wire Wire Line
	9800 3700 9800 3800
$Comp
L GND #PWR037
U 1 1
P 9800 3800
F 0 "#PWR037" H 9800 3800 30  0001 C CNN
F 1 "GND" H 9800 3730 30  0001 C CNN
F 2 "" H 9800 3800 60  0000 C CNN
F 3 "" H 9800 3800 60  0000 C CNN
	1    9800 3800
	-1   0    0    -1  
$EndComp
Wire Wire Line
	10900 2750 10350 2750
Connection ~ 9100 5050
Connection ~ 10000 5050
$Comp
L GND #PWR038
U 1 1
P 9100 6100
F 0 "#PWR038" H 9100 6100 30  0001 C CNN
F 1 "GND" H 9100 6030 30  0001 C CNN
F 2 "" H 9100 6100 60  0000 C CNN
F 3 "" H 9100 6100 60  0000 C CNN
	1    9100 6100
	-1   0    0    -1  
$EndComp
$Comp
L GND #PWR039
U 1 1
P 10000 6100
F 0 "#PWR039" H 10000 6100 30  0001 C CNN
F 1 "GND" H 10000 6030 30  0001 C CNN
F 2 "" H 10000 6100 60  0000 C CNN
F 3 "" H 10000 6100 60  0000 C CNN
	1    10000 6100
	-1   0    0    -1  
$EndComp
Wire Wire Line
	10000 5950 10000 6100
Wire Wire Line
	9100 5950 9100 6100
Wire Wire Line
	7750 2750 9650 2750
Wire Wire Line
	7250 3100 7250 3450
$Comp
L GND #PWR040
U 1 1
P 7250 3450
F 0 "#PWR040" H 7250 3450 30  0001 C CNN
F 1 "GND" H 7250 3380 30  0001 C CNN
F 2 "" H 7250 3450 60  0000 C CNN
F 3 "" H 7250 3450 60  0000 C CNN
	1    7250 3450
	1    0    0    -1  
$EndComp
$EndSCHEMATC
